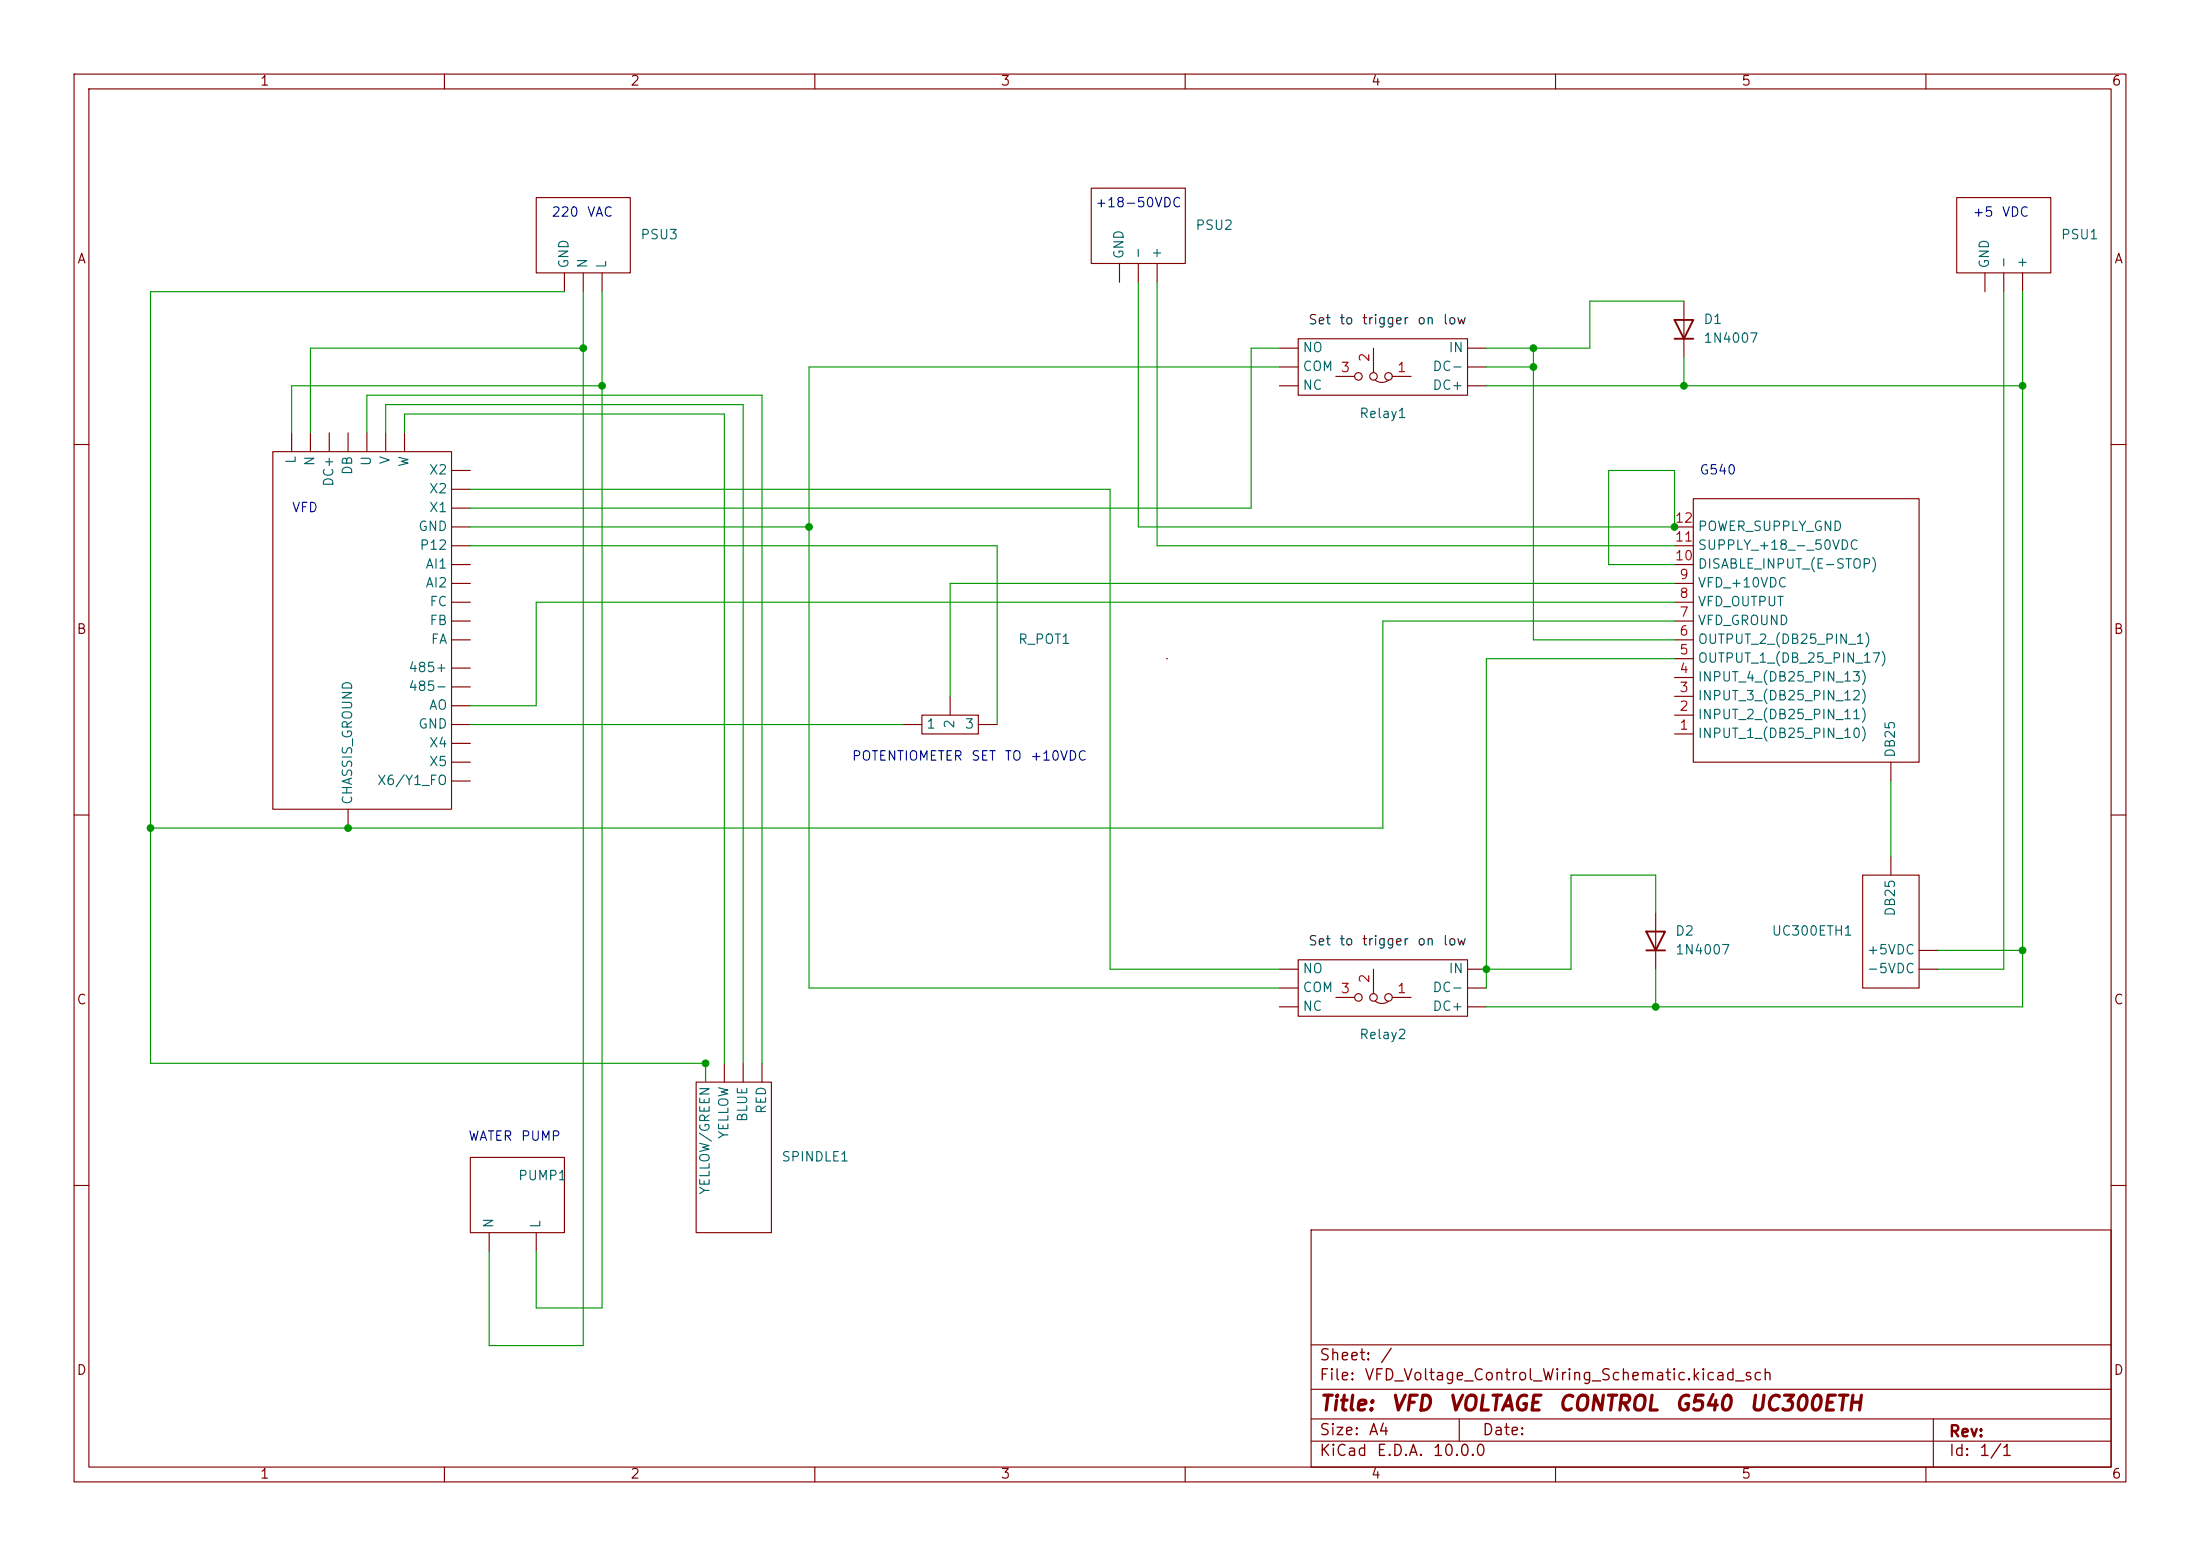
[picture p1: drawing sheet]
<svg xmlns="http://www.w3.org/2000/svg" width="297mm" height="210mm" viewBox="0 0 297 210" stroke-linecap="round" stroke-linejoin="round" font-family="sans-serif">
<g fill="none" stroke="#840000" stroke-width=".15">
<path d="M10 10h277v190h-277zM12 12h273v186h-273zM60 10v2M110 10v2M160 10v2M210 10v2M260 10v2M72.4 26.7h12.7v10.1h-12.7zM76.2 36.8v2.6M78.7 36.8v2.6M81.3 36.8v2.6M147.3 25.4h12.7v10.2h-12.7z"/>
<path d="M151.1 35.6v2.5M153.7 35.6v2.5M156.2 35.6v2.5M264.2 26.7h12.7v10.1h-12.7zM268 36.8v2.6M270.5 36.8v2.6M273 36.8v2.6M39.4 58.4v2.6M41.9 58.4v2.6M44.4 58.4v2.6M47 58.4v2.6M49.5 58.4v2.6"/>
<path d="M52.1 58.4v2.6M54.6 58.4v2.6M172.7 52.1h2.6M172.7 49.5h2.6M172.7 47h2.6M175.3 45.7h22.8v7.6h-22.8zM180.3 50.8h2.6M185.4 47v3.3M185.7 51.3a1.44 1.44 0 0 0 1.8 0M188 50.8h2.5M198.1 52.1h2.6M198.1 49.5h2.6"/>
<path d="M198.1 47h2.6M227.3 40.6v7.7M10 60h2M36.8 61h24.2v48.2h-24.2zM61 63.5h2.5M61 66h2.5M61 68.6h2.5M61 71.1h2.5M61 73.7h2.5M61 76.2h2.5M61 78.7h2.5M226.1 71.1h2.5"/>
<path d="M226.1 73.7h2.5M226.1 76.2h2.5M226.1 78.7h2.5M228.6 67.3h30.5v35.6h-30.5zM285 60h2M61 81.3h2.5M61 83.8h2.5M61 86.4h2.5M61 90.2h2.5M61 92.7h2.5M61 95.3h2.5M61 97.8h2.5"/>
<path d="M121.9 97.8h2.6M124.5 96.5h7.6v2.6h-7.6zM128.3 94v2.5M132.1 97.8h2.5M157.5 88.9h.1M226.1 81.3h2.5M226.1 83.8h2.5M226.1 86.4h2.5M226.1 99.1h2.5M226.1 96.5h2.5M226.1 94h2.5M226.1 91.4h2.5"/>
<path d="M226.1 88.9h2.5M10 110h2M47 109.2v2.6M61 100.3h2.5M61 102.9h2.5M61 105.4h2.5M251.5 118.1h7.6v15.3h-7.6zM255.3 102.9v2.5M255.3 115.6v2.5M285 110h2M172.7 130.8h2.6M172.7 135.9h2.6"/>
<path d="M172.7 133.4h2.6M175.3 129.5h22.8v7.7h-22.8zM180.3 134.6h2.6M185.4 130.8v3.3M185.7 135.1a1.44 1.44 0 0 0 1.8 0M188 134.6h2.5M198.1 130.8h2.6M198.1 135.9h2.6M198.1 133.4h2.6M223.5 123.2v7.6M259.1 130.8h2.5M259.1 128.3h2.5"/>
<path d="M63.5 156.2h12.7v10.2h-12.7zM94 146.1h10.1v20.3h-10.1zM95.2 143.5v2.6M97.8 143.5v2.6M100.3 143.5v2.6M102.9 143.5v2.6M10 160h2M66 166.4v2.5M72.4 166.4v2.5M177 166h108v32h-108zM285 160h2M60 198v2"/>
<path d="M110 198v2M160 198v2M177 194.5h108M177 191.5h108M177 187.5h108M177 181.5h108M197 191.5v3M210 198v2M260 198v2M261 191.5v6.5"/>
<circle cx="183.4" cy="50.8" r=".51"/>
<circle cx="185.4" cy="50.8" r=".51"/>
<circle cx="187.5" cy="50.8" r=".51"/>
<circle cx="183.4" cy="134.6" r=".51"/>
<circle cx="185.4" cy="134.6" r=".51"/>
<circle cx="187.5" cy="134.6" r=".51"/>
</g>
<path d="M226.1 43.2h2.5l-1.3 2.5zM226.1 45.7h2.5M222.2 125.7h2.6l-1.3 2.6zM222.2 128.3h2.6" fill="none" stroke="#840000" stroke-width=".25"/>
<g fill="none" stroke="#009600" stroke-width=".15">
<path d="M76.2 39.4h-55.9v104.1h74.9v2.6M78.7 39.4v142.2h-12.7v-12.7M81.3 39.4v137.1h-8.9v-7.6M153.7 38.1v33h72.4v-7.6h-8.9v12.7h8.9M156.2 38.1v35.6h69.9M270.5 39.4v91.4h-8.9M273 39.4v96.5h-72.3M49.5 58.4v-5.1h53.4v90.2M52.1 58.4v-3.8h48.2v88.9M54.6 58.4v-2.5h43.2v87.6M78.7 47h-36.8v11.4M81.3 52.1h-41.9v6.3"/>
<path d="M172.7 47h-3.8v21.6h-105.4M172.7 49.5h-63.5v83.9h63.5M200.7 52.1h72.3M200.7 49.5h6.3M207 47v39.4h19.1M227.3 48.3v3.8M227.3 40.6h-12.7v6.4h-13.9M63.5 66h86.4v64.8h22.8M63.5 73.7h71.1v24.1M63.5 71.1h45.7M226.1 78.7h-97.8v15.3M63.5 97.8h58.4"/>
<path d="M226.1 83.8h-39.4v28h-166.4M226.1 81.3h-153.7v14h-8.9M226.1 88.9h-25.4v44.5M255.3 105.4v10.2M223.5 123.2v-5.1h-11.4v12.7h-11.4M223.5 130.8v5.1M261.6 128.3h11.4"/>
</g>
<g fill="#009600" stroke="#009600" stroke-width=".14">
<circle cx="273" cy="52.1" r=".46"/>
<circle cx="227.3" cy="52.1" r=".46"/>
<circle cx="273" cy="128.3" r=".46"/>
<circle cx="207" cy="47" r=".46"/>
<circle cx="207" cy="49.5" r=".46"/>
<circle cx="109.2" cy="71.1" r=".46"/>
<circle cx="47" cy="111.8" r=".46"/>
<circle cx="78.7" cy="47" r=".46"/>
<circle cx="81.3" cy="52.1" r=".46"/>
<circle cx="20.3" cy="111.8" r=".46"/>
<circle cx="95.2" cy="143.5" r=".46"/>
<circle cx="226.1" cy="71.1" r=".46"/>
<circle cx="200.7" cy="130.8" r=".46"/>
<circle cx="223.5" cy="135.9" r=".46"/>
</g>
<g font-size="2" fill="#840000">
<text x="178" y="190.9">Title:</text>
<text x="187.7" y="190.9">VFD</text>
<text x="195.4" y="190.9">VOLTAGE</text>
<text x="210.2" y="190.9">CONTROL</text>
<text x="226" y="190.9">G540</text>
<text x="236" y="190.9">UC300ETH</text>
</g>
<g font-size="1.5" fill="#840000">
<text x="178" y="184">Sheet:</text>
<text x="186.2" y="184">/</text>
<text x="178" y="186.7">File:</text>
<text x="184.1" y="186.7">VFD_Voltage_Control_Wiring_Schematic.kicad_sch</text>
<text x="178" y="196.9">KiCad</text>
<text x="178" y="194.1">Size:</text>
<text x="184.7" y="194.1">A4</text>
<text x="185.7" y="196.9">E.D.A.</text>
<text x="193.3" y="196.9">10.0.0</text>
<text x="200" y="194.1">Date:</text>
<text x="263" y="194.3">Rev:</text>
<text x="263" y="196.9">Id:</text>
<text x="267.1" y="196.9">1/1</text>
</g>
<g font-size="1.3" fill="#840000">
<text x="35" y="11.9">1</text>
<text x="85" y="11.9">2</text>
<text x="135" y="11.9">3</text>
<text x="185" y="11.9">4</text>
<text x="235" y="11.9">5</text>
<text x="285" y="11.9">6</text>
<text x="10.3" y="35.9">A</text>
<text x="285.3" y="35.9">A</text>
<text x="10.3" y="85.9">B</text>
<text x="285.3" y="85.9">B</text>
<text x="10.3" y="135.9">C</text>
<text x="285.3" y="135.9">C</text>
<text x="10.3" y="185.9">D</text>
<text x="285.3" y="185.9">D</text>
<text x="35" y="199.9">1</text>
<text x="85" y="199.9">2</text>
<text x="135" y="199.9">3</text>
<text x="185" y="199.9">4</text>
<text x="235" y="199.9">5</text>
<text x="285" y="199.9">6</text>
</g>
<g font-size="1.3" fill="#0000c2">
<text x="74.4" y="29.6">220</text>
<text x="79.2" y="29.6">VAC</text>
<text x="147.8" y="28.3">+18-50VDC</text>
<text x="266.2" y="29.6">+5</text>
<text x="270.2" y="29.6">VDC</text>
<text x="229.4" y="64.4">G540</text>
<text x="39.3" y="69.4">VFD</text>
<text x="114.9" y="103">POTENTIOMETER</text>
<text x="131" y="103">SET</text>
<text x="135.5" y="103">TO</text>
<text x="139" y="103">+10VDC</text>
<text x="63.1" y="154.3">WATER</text>
<text x="70.2" y="154.3">PUMP</text>
</g>
<g font-size="1.3" fill="#006464">
<text x="86.4" y="32.6">PSU3</text>
<text x="152" y="35.1" transform="rotate(-90 152 35.1)">GND</text>
<text x="154.5" y="35.1" transform="rotate(-90 154.5 35.1)">-</text>
<text x="157.1" y="35.1" transform="rotate(-90 157.1 35.1)">+</text>
<text x="161.3" y="31.3">PSU2</text>
<text x="278.1" y="32.6">PSU1</text>
<text x="77.1" y="36.3" transform="rotate(-90 77.1 36.3)">GND</text>
<text x="79.6" y="36.3" transform="rotate(-90 79.6 36.3)">N</text>
<text x="82.1" y="36.3" transform="rotate(-90 82.1 36.3)">L</text>
<text x="268.8" y="36.3" transform="rotate(-90 268.8 36.3)">GND</text>
<text x="271.4" y="36.3" transform="rotate(-90 271.4 36.3)">-</text>
<text x="273.9" y="36.3" transform="rotate(-90 273.9 36.3)">+</text>
<text x="175.8" y="47.9">NO</text>
<text x="195.5" y="47.9">IN</text>
<text x="229.9" y="44">D1</text>
<text x="229.9" y="46.6">1N4007</text>
<text x="175.8" y="52.9">NC</text>
<text x="175.8" y="50.4">COM</text>
<text x="193.3" y="52.9">DC+</text>
<text x="193.3" y="50.4">DC-</text>
<text x="183.4" y="56.7">Relay1</text>
<text x="40.2" y="62.7" transform="rotate(-90 40.2 62.7)">L</text>
<text x="42.8" y="63" transform="rotate(-90 42.8 63)">N</text>
<text x="45.3" y="65.8" transform="rotate(-90 45.3 65.8)">DC+</text>
<text x="47.9" y="64.2" transform="rotate(-90 47.9 64.2)">DB</text>
<text x="50.4" y="63" transform="rotate(-90 50.4 63)">U</text>
<text x="52.9" y="62.8" transform="rotate(-90 52.9 62.8)">V</text>
<text x="55.5" y="63.1" transform="rotate(-90 55.5 63.1)">W</text>
<text x="57.8" y="64.4">X2</text>
<text x="56.4" y="72">GND</text>
<text x="57.8" y="66.9">X2</text>
<text x="57.8" y="69.4">X1</text>
<text x="229.1" y="72">POWER_SUPPLY_GND</text>
<text x="56.6" y="74.5">P12</text>
<text x="57.3" y="77.1">AI1</text>
<text x="229.1" y="77.1">DISABLE_INPUT_(E-STOP)</text>
<text x="229.1" y="74.5">SUPPLY_+18_-_50VDC</text>
<text x="57.3" y="79.6">AI2</text>
<text x="57.9" y="82.1">FC</text>
<text x="229.1" y="82.1">VFD_OUTPUT</text>
<text x="229.1" y="79.6">VFD_+10VDC</text>
<text x="57.9" y="84.7">FB</text>
<text x="58.1" y="87.2">FA</text>
<text x="137.4" y="87.2">R_POT1</text>
<text x="229.1" y="89.8">OUTPUT_1_(DB_25_PIN_17)</text>
<text x="229.1" y="87.2">OUTPUT_2_(DB25_PIN_1)</text>
<text x="229.1" y="84.7">VFD_GROUND</text>
<text x="55" y="91">485+</text>
<text x="55" y="93.6">485-</text>
<text x="229.1" y="94.8">INPUT_3_(DB25_PIN_12)</text>
<text x="229.1" y="92.3">INPUT_4_(DB25_PIN_13)</text>
<text x="56.4" y="98.7">GND</text>
<text x="57.8" y="96.1">AO</text>
<text x="57.8" y="101.2">X4</text>
<text x="125" y="98.7">1</text>
<text x="129.1" y="98.4" transform="rotate(-90 129.1 98.4)">2</text>
<text x="130.2" y="98.7">3</text>
<text x="229.1" y="99.9">INPUT_1_(DB25_PIN_10)</text>
<text x="229.1" y="97.4">INPUT_2_(DB25_PIN_11)</text>
<text x="50.8" y="106.3">X6/Y1_FO</text>
<text x="57.8" y="103.7">X5</text>
<text x="256.1" y="102.4" transform="rotate(-90 256.1 102.4)">DB25</text>
<text x="47.9" y="108.7" transform="rotate(-90 47.9 108.7)">CHASSIS_GROUND</text>
<text x="256.1" y="123.8" transform="rotate(-90 256.1 123.8)">DB25</text>
<text x="175.8" y="131.7">NO</text>
<text x="195.5" y="131.7">IN</text>
<text x="226.1" y="126.6">D2</text>
<text x="226.1" y="129.1">1N4007</text>
<text x="239.1" y="126.6">UC300ETH1</text>
<text x="252" y="131.7">-5VDC</text>
<text x="252" y="129.1">+5VDC</text>
<text x="175.8" y="136.8">NC</text>
<text x="175.8" y="134.2">COM</text>
<text x="193.3" y="136.8">DC+</text>
<text x="193.3" y="134.2">DC-</text>
<text x="183.4" y="140.6">Relay2</text>
<text x="98.7" y="153.8" transform="rotate(-90 98.7 153.8)">YELLOW</text>
<text x="101.2" y="151.5" transform="rotate(-90 101.2 151.5)">BLUE</text>
<text x="103.7" y="150.5" transform="rotate(-90 103.7 150.5)">RED</text>
<text x="69.9" y="159.6">PUMP1</text>
<text x="96.1" y="161.3" transform="rotate(-90 96.1 161.3)">YELLOW/GREEN</text>
<text x="105.4" y="157.1">SPINDLE1</text>
<text x="66.9" y="165.9" transform="rotate(-90 66.9 165.9)">N</text>
<text x="73.3" y="165.9" transform="rotate(-90 73.3 165.9)">L</text>
</g>
<g font-size="1.3" fill="#0f0f0f">
<text x="176.5" y="44.1">Set</text>
<text x="180.7" y="44.1">to</text>
<text x="183.8" y="44.1">trigger</text>
<text x="191.2" y="44.1">on</text>
<text x="194.7" y="44.1">low</text>
<text x="176.5" y="127.9">Set</text>
<text x="180.7" y="127.9">to</text>
<text x="183.8" y="127.9">trigger</text>
<text x="191.2" y="127.9">on</text>
<text x="194.7" y="127.9">low</text>
</g>
<g font-size="1.3" fill="#a90000">
<text x="180.9" y="50.5">3</text>
<text x="185.2" y="49" transform="rotate(-90 185.2 49)">2</text>
<text x="188.5" y="50.5">1</text>
<text x="226" y="70.9">12</text>
<text x="226" y="75.9">10</text>
<text x="226" y="73.4">11</text>
<text x="226.6" y="83.6">7</text>
<text x="226.6" y="81">8</text>
<text x="226.6" y="78.5">9</text>
<text x="226.6" y="88.6">5</text>
<text x="226.6" y="86.1">6</text>
<text x="226.6" y="93.7">3</text>
<text x="226.6" y="91.2">4</text>
<text x="226.6" y="98.8">1</text>
<text x="226.6" y="96.3">2</text>
<text x="180.9" y="134.4">3</text>
<text x="185.2" y="132.8" transform="rotate(-90 185.2 132.8)">2</text>
<text x="188.5" y="134.4">1</text>
</g>
</svg>
